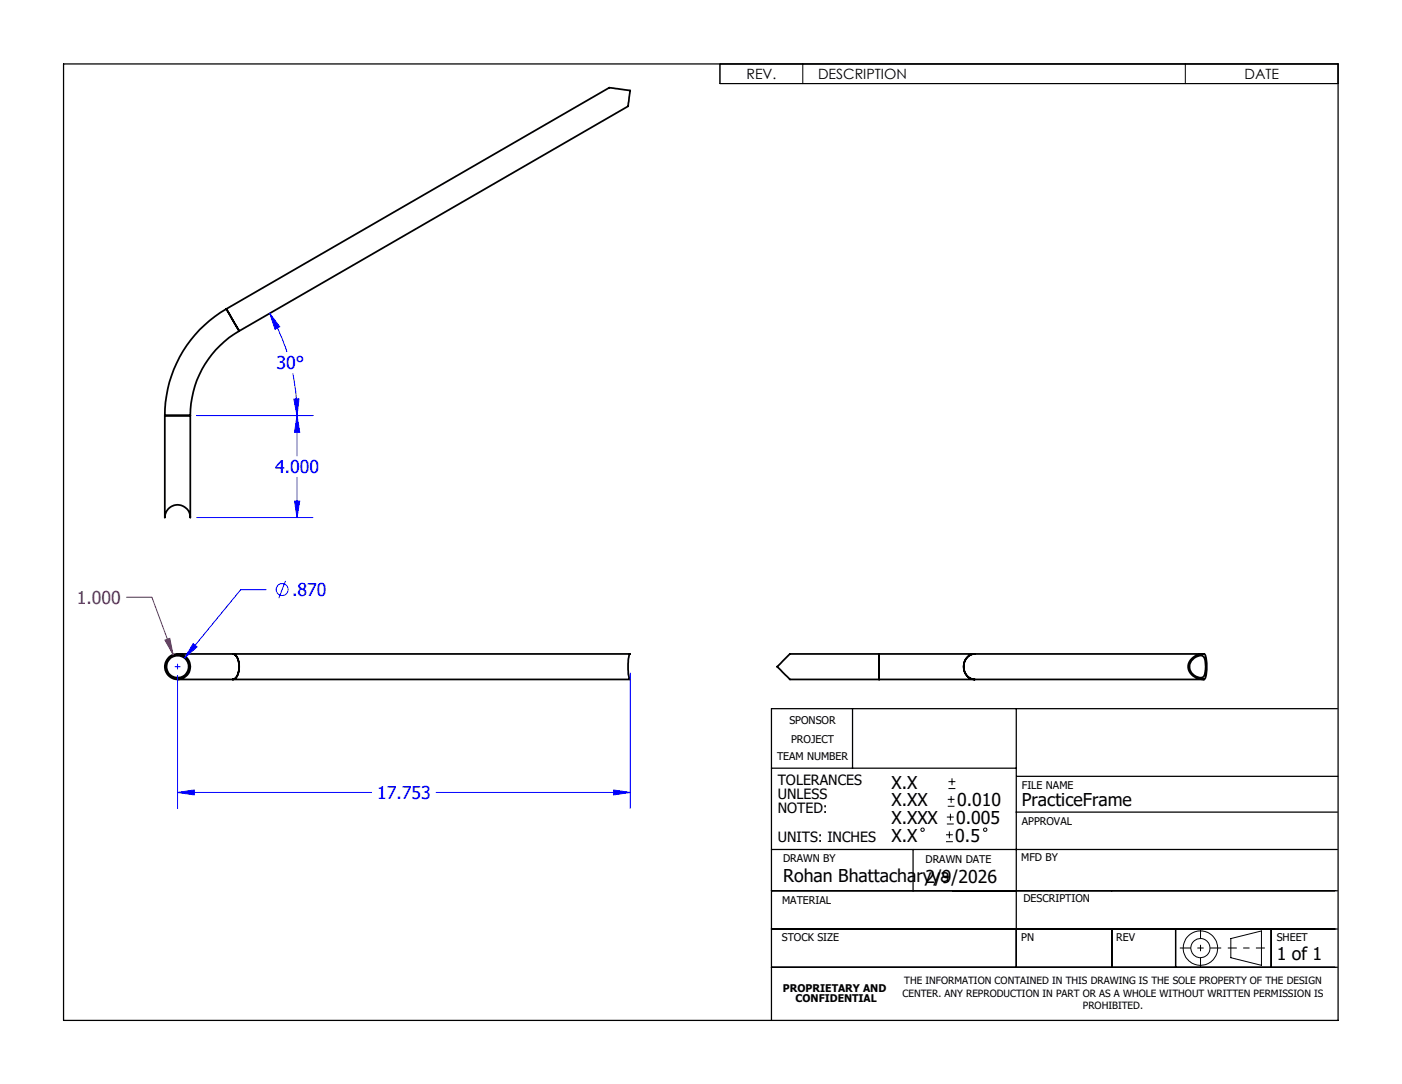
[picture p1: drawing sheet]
<svg xmlns="http://www.w3.org/2000/svg" width="279mm" height="216mm" viewBox="0 0 279 216" stroke-linecap="round" stroke-linejoin="round" font-family="sans-serif">
<g fill="none" stroke="#000" stroke-width=".35">
<path d="M45.1 61.5a24.5 24.5 0 0 0-12.3 21.3M45.1 61.5l2.6 4.4M45.1 61.5l76.3-44 4.2 .5-.4 3.2-77.5 44.7M47.7 65.9a19.5 19.5 0 0 0-9.8 16.9M32.8 82.8h5.1M32.8 82.8v20.3a2.54 2.54 0 0 1 2.6-2.6 2.54 2.54 0 0 1 2.5 2.6v-20.3M35.4 130.2h11M35.4 135.3h11M46.4 130.2a1.59 1.59 0 0 1 1.2 1.7 3.3 3.3 0 0 1-1 3.4h-.2M46.4 130.2h79.2a5 5 0 0 0-.4 3.1v.4a2.29 2.29 0 0 0 .4 1.6h-79.2M46.4 130.2a2.05 2.05 0 0 1 1.3 2.4 2.73 2.73 0 0 1-1.2 2.7h-.1M175.2 130.2h19"/>
<path d="M175.2 135.3h19M175.2 130.2v5.1M175.2 130.2h-17.8l-2.5 2.6 2.5 2.5h17.8M194.2 130.2a2.61 2.61 0 0 0-2.2 2.2 2.61 2.61 0 0 0 1.4 2.7l.8 .2M194.2 130.2a2.57 2.57 0 0 0-2.2 2.6 2.57 2.57 0 0 0 2.2 2.5M194.2 135.3h45.8M194.2 130.2h45.8M237.4 131.6a2.47 2.47 0 0 1 2.2-1 3 3 0 0 1 .6 2.8l-.1 .9a.88 .88 0 0 1-1.4 .6 2.12 2.12 0 0 1-1.3-3.3zM240 130.2a2.77 2.77 0 0 0-3.1 3.1 3.1 3.1 0 0 0 3.1 2M240 130.2a3.3 3.3 0 0 1 .5 2.6l-.1 1.3a1.45 1.45 0 0 1-.4 1.2"/>
<circle cx="35.4" cy="132.8" r="2.54"/>
<circle cx="35.4" cy="132.8" r="2.21"/>
</g>
<g fill="none" stroke="#00f" stroke-width=".2">
<path d="M53.8 62.4l1.9 2.7-.9 .5zM53.8 62.4a37.9 37.9 0 0 1 3.4 7.7M58.3 74.4a39.2 39.2 0 0 1 .9 8.4M58.6 79.5l1-.1-.4 3.4zM39.2 82.8h23.2M58.7 99.8h1l-.5 3.3zM59.2 82.8l.5 3.3h-1zM59.2 82.8v8M59.2 95.1v8M39.2 103.1h23.2M53.1 117.4h-5.1l-11.2 13.7M56.9 115.7l-1.3 3.4"/>
<path d="M34.9 132.8h1M35.4 132.3v1M35.4 134.5v26.5M38.5 128.2l.8 .6-2.5 2.3zM125.6 134.1v26.9M35.4 157.8l3.3-.5v1zM35.4 157.8h38.6M86.9 157.8h38.7M122.3 157.3l3.3 .5-3.3 .5z"/>
<circle cx="56.2" cy="117.4" r="1.2"/>
</g>
<g fill="none" stroke="#000" stroke-width=".2">
<path d="M143.5 12.7h123.2v4h-123.2zM160 12.7v4M236.2 12.7v4M188.9 159.2h1.3M189 157.1h1.4M189 155.7h1.4M189.5 158.5v1.4M189.7 155v1.4M188.5 167.6h1.4M188.5 166.3h1.4M188.7 164.1h1.4M188.7 162.7h1.4"/>
<path d="M188.9 160.6h1.3M189.2 165.6v1.4M189.4 162.1v1.3M245.3 186.9l6.1-1.5v6.9l-6.1-1.6z"/>
<circle cx="183.8" cy="165.3" r=".34"/>
<circle cx="196.3" cy="165.3" r=".34"/>
<circle cx="239.2" cy="188.8" r="3.4"/>
<circle cx="239.2" cy="188.8" r="1.9"/>
</g>
<path d="M25.2 119h5.1l4.2 11.4M32.9 127.5l.9-.4 .7 3.3z" fill="none" stroke="#a0006e" stroke-width=".2"/>
<path d="M235.1 188.8h8.3" fill="none" stroke="#000" stroke-width=".2" stroke-dasharray="15.2 1.3 1.3 1.3" stroke-dashoffset="13" stroke-linecap="butt"/>
<path d="M239.2 185v7.6" fill="none" stroke="#000" stroke-width=".2" stroke-dasharray="15.2 1.3 1.3 1.3" stroke-dashoffset="13.3" stroke-linecap="butt"/>
<path d="M244.7 188.8h7.4" fill="none" stroke="#000" stroke-width=".2" stroke-dasharray="15.2 1.3 1.3 1.3" stroke-dashoffset="13.4" stroke-linecap="butt"/>
<g fill="none" stroke="#000" stroke-width=".25">
<path d="M12.7 12.7h254v190.5h-254zM153.7 153h48.8M169.9 141.1v11.9M202.5 141.1v51.6M202.6 154.6h64M266.5 141.1h-112.8v62.1M153.7 177.4h112.8M153.7 169.2h112.8M182 169.2v8.2M202.5 161.7h64M153.7 192.7h112.8M153.7 185h112.8"/>
<path d="M221.6 185v7.7M234.3 185v7.7M253.3 185v7.7"/>
</g>
<path d="M32.9 127.5l.9-.4 .7 3.3z" fill="#a0006e"/>
<path d="M38.5 128.2l-1.7 2.9 2.5-2.3zM35.4 157.8l3.3-.5v1zM122.3 157.3l3.3 .5-3.3 .5zM58.7 99.8h1l-.5 3.3zM59.2 82.8l.5 3.3h-1zM58.6 79.5l1-.1-.4 3.4zM53.8 62.4l1.9 2.7-.9 .5z" fill="#00f"/>
<g font-size="3.5" fill="#00f">
<text x="55.1" y="73.6">30°</text>
<text x="54.8" y="94.3">4.000</text>
<text x="58.2" y="118.8">.870</text>
<text x="75.2" y="159.2">17.753</text>
</g>
<text font-size="3.5" fill="#a0006e" x="15.3" y="120.3">1.000</text>
<g font-size="3.5">
<text x="177.7" y="157.1">X.X</text>
<text x="177.7" y="160.6">X.XX</text>
<text x="190.7" y="160.6">0.010</text>
<text x="203.6" y="160.6">PracticeFrame</text>
<text x="177.7" y="164.1">X.XXX</text>
<text x="177.7" y="167.6">X.X</text>
<text x="190.4" y="167.6">0.5</text>
<text x="190.6" y="164.1">0.005</text>
<text x="156.1" y="175.7">Rohan Bhattacharyya</text>
<text x="184.4" y="175.8">2/9/2026</text>
<text x="254.4" y="191.3">1 of 1</text>
</g>
<g font-size="2.8">
<text x="148.8" y="15.7">REV.</text>
<text x="163" y="15.7">DESCRIPTION</text>
<text x="248" y="15.7">DATE</text>
<text x="155" y="156.3">TOLERANCES</text>
<text x="155" y="159.2">UNLESS</text>
<text x="155" y="162">NOTED:</text>
<text x="155" y="167.6">UNITS: INCHES</text>
</g>
<g font-size="2.1">
<text x="157.3" y="144.2">SPONSOR</text>
<text x="157.7" y="148">PROJECT</text>
<text x="154.8" y="151.5">TEAM NUMBER</text>
<text x="203.6" y="157.1">FILE NAME</text>
<text x="203.6" y="164.4">APPROVAL</text>
<text x="156.1" y="171.7">DRAWN BY</text>
<text x="184.4" y="171.9">DRAWN DATE</text>
<text x="203.5" y="171.5">MFD BY</text>
<text x="204" y="179.6">DESCRIPTION</text>
<text x="155.9" y="180.1">MATERIAL</text>
<text x="155.8" y="187.5">STOCK SIZE</text>
<text x="203.5" y="187.4">PN</text>
<text x="222.5" y="187.4">REV</text>
<text x="254.4" y="187.4">SHEET</text>
<text x="156" y="197.5">PROPRIETARY AND</text>
<text x="158.6" y="199.6">CONFIDENTIAL</text>
</g>
<g font-size="2">
<text x="180.2" y="196">THE INFORMATION CONTAINED IN THIS DRAWING IS THE SOLE PROPERTY OF THE DESIGN</text>
<text x="179.8" y="198.5">CENTER. ANY REPRODUCTION IN PART OR AS A WHOLE WITHOUT WRITTEN PERMISSION IS</text>
<text x="215.8" y="201">PROHIBITED.</text>
</g>
</svg>
